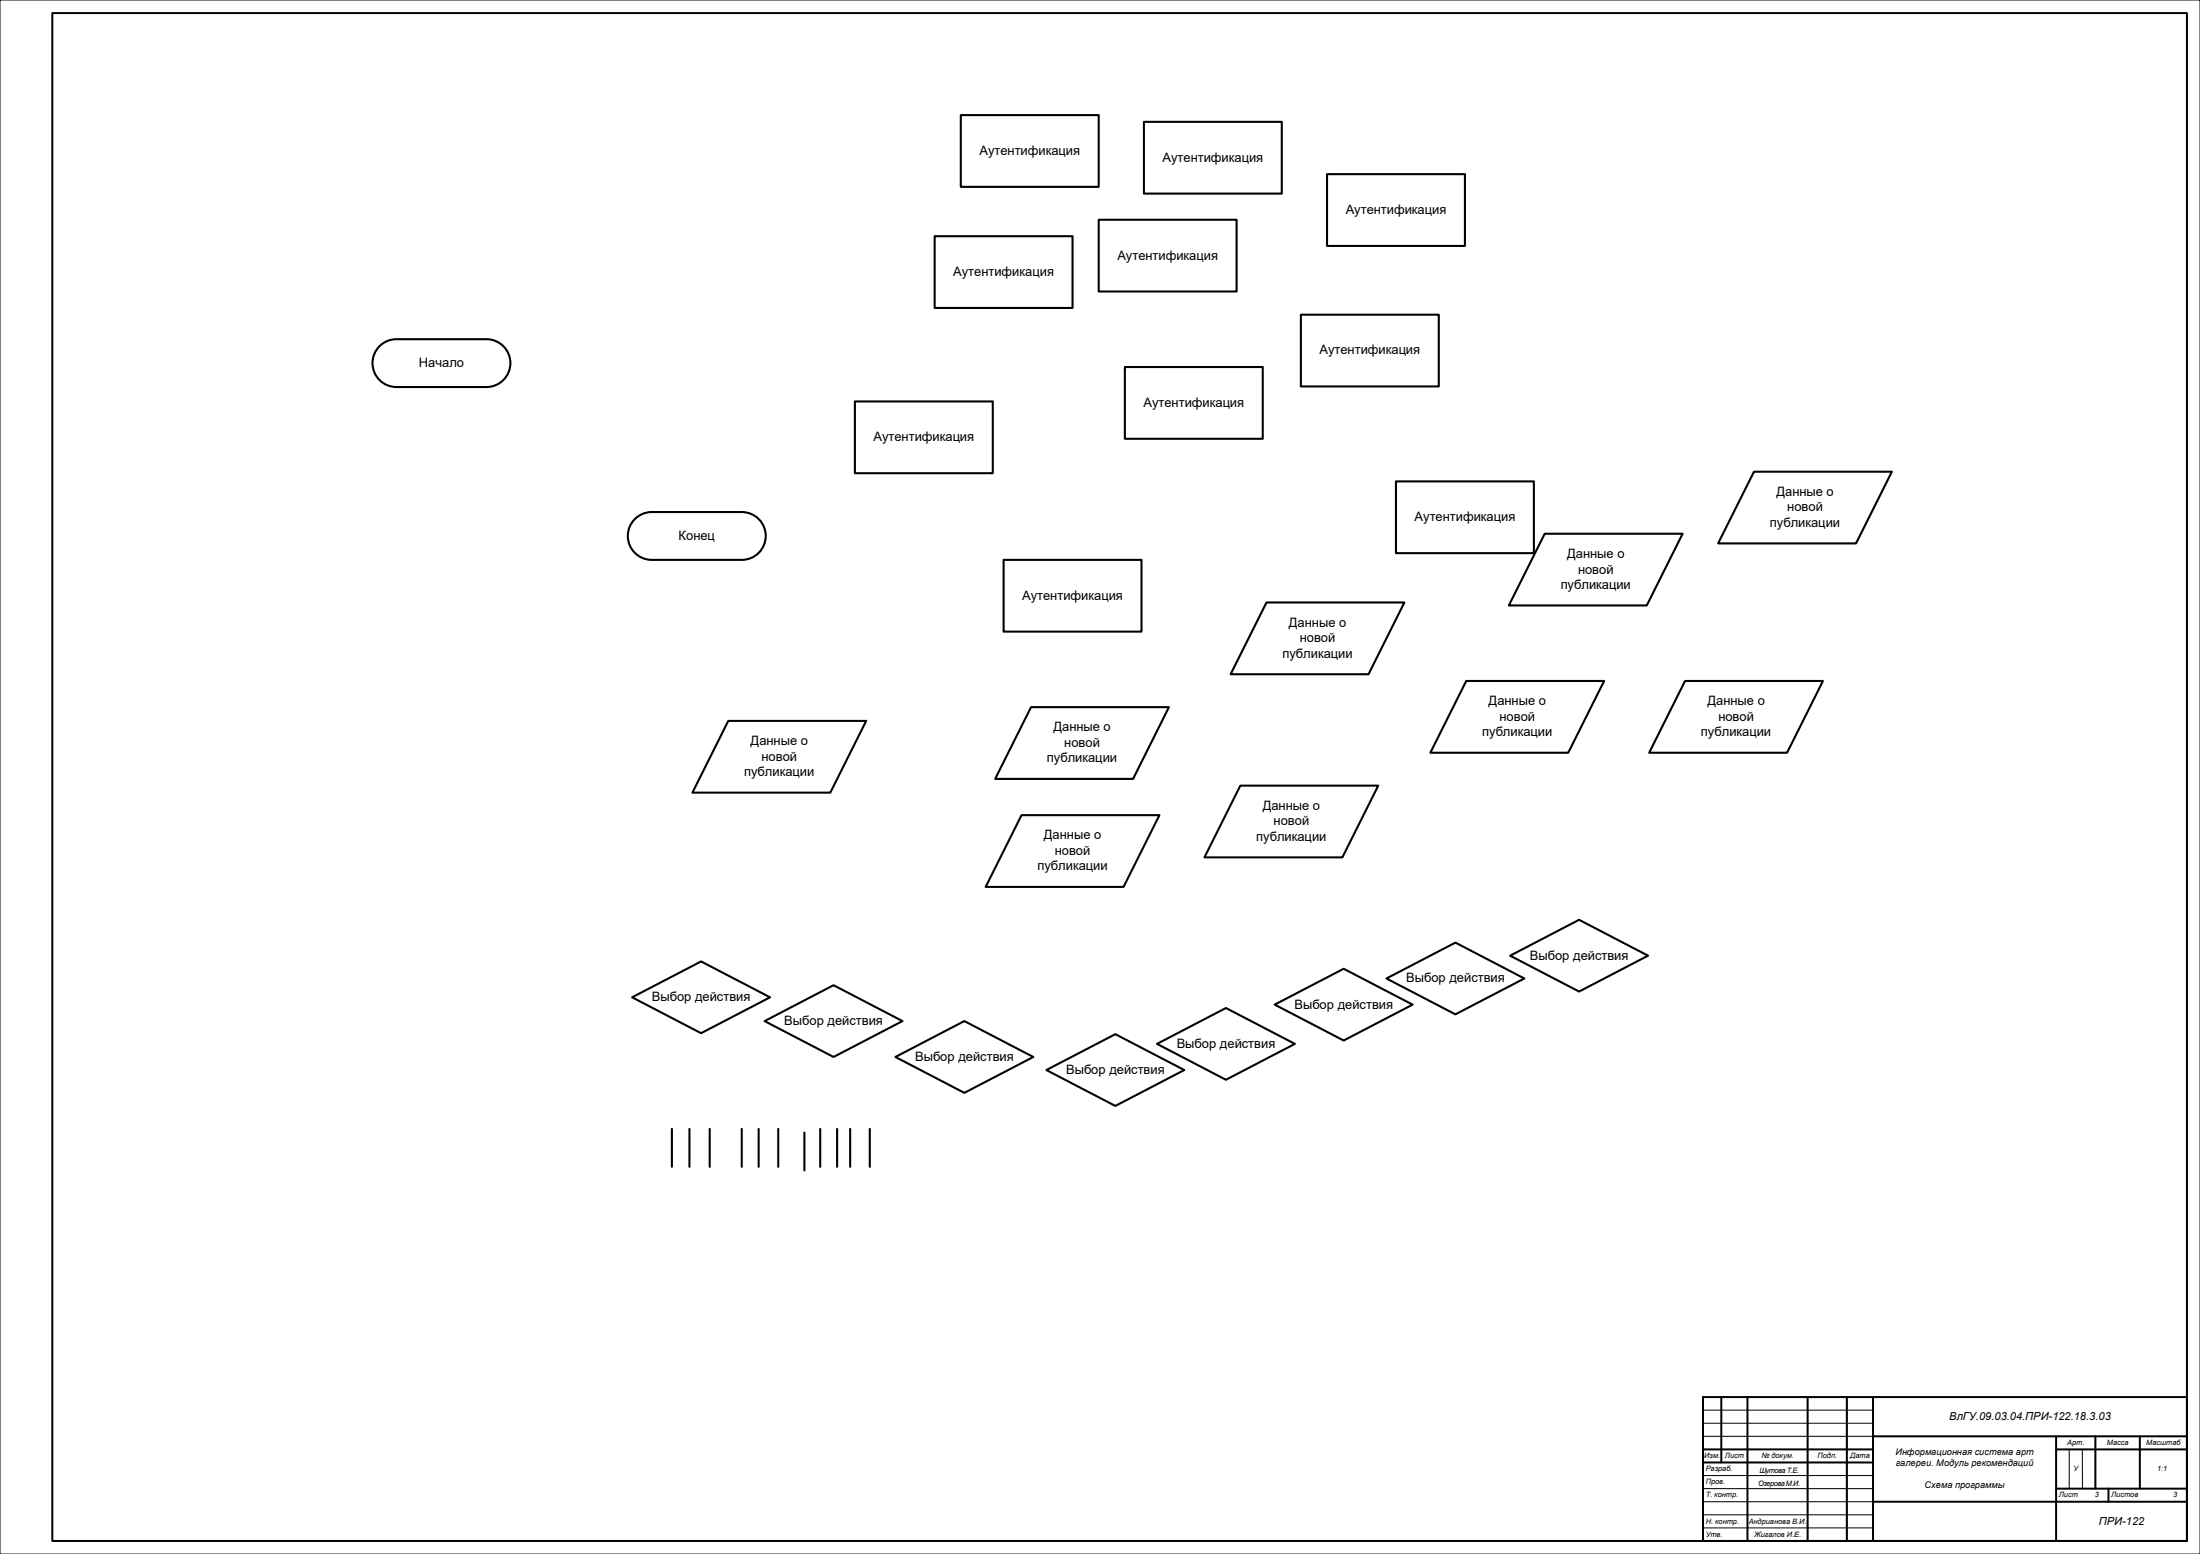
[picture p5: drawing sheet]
<svg xmlns="http://www.w3.org/2000/svg" width="841mm" height="594mm" viewBox="0 0 841 594" stroke-linecap="round" stroke-linejoin="round" font-family="sans-serif">
<path d="M0 0h841v594h-841zM651 539h65M651 544h65M651 549h65M791 554v15M796 554l.1 15M651 579h65M651 574h65M651 569h65M651 564h65M651 584h65" fill="none" stroke="#000" stroke-width=".38"/>
<g fill="none" stroke="#000" stroke-width=".76">
<path d="M20 5h816v584h-816zM651 534h185v55h-185zM658 534v25M668 534v55M691 534v55M706 534v55M716 534v55M651 554h65M651 559h65M716 549h120M786 554h50M786 549v40"/>
<path d="M801 549v20M818 549v20M716 574h120M786 569h50M806 569v5"/>
</g>
<path d="M145.1 132.3a9.1 9.1 0 0 1 6.4-2.7h34.5a9.1 9.1 0 0 1 9.1 9.2 9.1 9.1 0 0 1-9.1 9.1h-34.5a9.1 9.1 0 0 1-8.4-5.6 9.1 9.1 0 0 1 2-10z" fill-rule="evenodd" fill="#fff"/>
<path d="M145.1 132.3a9.1 9.1 0 0 1 6.4-2.7h34.5a9.1 9.1 0 0 1 9.1 9.2 9.1 9.1 0 0 1-9.1 9.1h-34.5a9.1 9.1 0 0 1-8.4-5.6 9.1 9.1 0 0 1 2-10z" fill="none" stroke="#000" stroke-width=".79"/>
<path d="M242.7 198.4a9.1 9.1 0 0 1 6.4-2.7h34.5a9.1 9.1 0 0 1 9.1 9.2 9.1 9.1 0 0 1-9.1 9.1h-34.5a9.1 9.1 0 0 1-8.4-5.6 9.1 9.1 0 0 1 2-10z" fill-rule="evenodd" fill="#fff"/>
<path d="M242.7 198.4a9.1 9.1 0 0 1 6.4-2.7h34.5a9.1 9.1 0 0 1 9.1 9.2 9.1 9.1 0 0 1-9.1 9.1h-34.5a9.1 9.1 0 0 1-8.4-5.6 9.1 9.1 0 0 1 2-10z" fill="none" stroke="#000" stroke-width=".79"/>
<path d="M326.8 153.4h52.7v27.5h-52.7z" fill-rule="evenodd" fill="#fff"/>
<path d="M326.8 153.4h52.7v27.5h-52.7z" fill="none" stroke="#000" stroke-width=".79"/>
<path d="M383.6 214h52.8v27.4h-52.8z" fill-rule="evenodd" fill="#fff"/>
<path d="M383.6 214h52.8v27.4h-52.8z" fill="none" stroke="#000" stroke-width=".79"/>
<path d="M430 140.3h52.7v27.4h-52.7z" fill-rule="evenodd" fill="#fff"/>
<path d="M430 140.3h52.7v27.4h-52.7z" fill="none" stroke="#000" stroke-width=".79"/>
<path d="M357.3 90.3h52.7v27.4h-52.7z" fill-rule="evenodd" fill="#fff"/>
<path d="M357.3 90.3h52.7v27.4h-52.7z" fill="none" stroke="#000" stroke-width=".79"/>
<path d="M420 84h52.7v27.4h-52.7z" fill-rule="evenodd" fill="#fff"/>
<path d="M420 84h52.7v27.4h-52.7z" fill="none" stroke="#000" stroke-width=".79"/>
<path d="M367.3 44h52.7v27.4h-52.7z" fill-rule="evenodd" fill="#fff"/>
<path d="M367.3 44h52.7v27.4h-52.7z" fill="none" stroke="#000" stroke-width=".79"/>
<path d="M437.3 46.6h52.7v27.4h-52.7z" fill-rule="evenodd" fill="#fff"/>
<path d="M437.3 46.6h52.7v27.4h-52.7z" fill="none" stroke="#000" stroke-width=".79"/>
<path d="M507.3 66.6h52.7v27.4h-52.7z" fill-rule="evenodd" fill="#fff"/>
<path d="M507.3 66.6h52.7v27.4h-52.7z" fill="none" stroke="#000" stroke-width=".79"/>
<path d="M497.3 120.3h52.7v27.4h-52.7z" fill-rule="evenodd" fill="#fff"/>
<path d="M497.3 120.3h52.7v27.4h-52.7z" fill="none" stroke="#000" stroke-width=".79"/>
<path d="M533.6 184h52.8v27.4h-52.8z" fill-rule="evenodd" fill="#fff"/>
<path d="M533.6 184h52.8v27.4h-52.8z" fill="none" stroke="#000" stroke-width=".79"/>
<path d="M278.4 275.6h52.7l-13.7 27.4h-52.7z" fill-rule="evenodd" fill="#fff"/>
<path d="M278.4 275.6h52.7l-13.7 27.4h-52.7z" fill="none" stroke="#000" stroke-width=".79"/>
<path d="M394.1 270.3h52.8l-13.8 27.4h-52.7z" fill-rule="evenodd" fill="#fff"/>
<path d="M394.1 270.3h52.8l-13.8 27.4h-52.7z" fill="none" stroke="#000" stroke-width=".79"/>
<path d="M474.1 300.3h52.8l-13.8 27.4h-52.7z" fill-rule="evenodd" fill="#fff"/>
<path d="M474.1 300.3h52.8l-13.8 27.4h-52.7z" fill="none" stroke="#000" stroke-width=".79"/>
<path d="M484.1 230.3h52.8l-13.8 27.4h-52.7z" fill-rule="evenodd" fill="#fff"/>
<path d="M484.1 230.3h52.8l-13.8 27.4h-52.7z" fill="none" stroke="#000" stroke-width=".79"/>
<path d="M560.5 260.3h52.7l-13.7 27.4h-52.7z" fill-rule="evenodd" fill="#fff"/>
<path d="M560.5 260.3h52.7l-13.7 27.4h-52.7z" fill="none" stroke="#000" stroke-width=".79"/>
<path d="M590.5 204h52.7l-13.7 27.4h-52.7z" fill-rule="evenodd" fill="#fff"/>
<path d="M590.5 204h52.7l-13.7 27.4h-52.7z" fill="none" stroke="#000" stroke-width=".79"/>
<path d="M644.1 260.3h52.8l-13.8 27.4h-52.7z" fill-rule="evenodd" fill="#fff"/>
<path d="M644.1 260.3h52.8l-13.8 27.4h-52.7z" fill="none" stroke="#000" stroke-width=".79"/>
<path d="M670.5 180.3h52.7l-13.7 27.4h-52.7z" fill-rule="evenodd" fill="#fff"/>
<path d="M670.5 180.3h52.7l-13.7 27.4h-52.7z" fill="none" stroke="#000" stroke-width=".79"/>
<path d="M390.5 311.6h52.7l-13.7 27.4h-52.7z" fill-rule="evenodd" fill="#fff"/>
<path d="M390.5 311.6h52.7l-13.7 27.4h-52.7z" fill="none" stroke="#000" stroke-width=".79"/>
<path d="M241.6 381.2l26.4-13.7 26.4 13.7-26.4 13.7z" fill-rule="evenodd" fill="#fff"/>
<path d="M241.6 381.2l26.4-13.7 26.4 13.7-26.4 13.7z" fill="none" stroke="#000" stroke-width=".79"/>
<path d="M292.3 390.3l26.3-13.7 26.4 13.7-26.4 13.7z" fill-rule="evenodd" fill="#fff"/>
<path d="M292.3 390.3l26.3-13.7 26.4 13.7-26.4 13.7z" fill="none" stroke="#000" stroke-width=".79"/>
<path d="M342.3 404l26.3-13.7 26.4 13.7-26.4 13.7z" fill-rule="evenodd" fill="#fff"/>
<path d="M342.3 404l26.3-13.7 26.4 13.7-26.4 13.7z" fill="none" stroke="#000" stroke-width=".79"/>
<path d="M400 409l26.4-13.7 26.3 13.7-26.3 13.7z" fill-rule="evenodd" fill="#fff"/>
<path d="M400 409l26.4-13.7 26.3 13.7-26.3 13.7z" fill="none" stroke="#000" stroke-width=".79"/>
<path d="M442.3 399l26.3-13.7 26.4 13.7-26.4 13.7z" fill-rule="evenodd" fill="#fff"/>
<path d="M442.3 399l26.3-13.7 26.4 13.7-26.4 13.7z" fill="none" stroke="#000" stroke-width=".79"/>
<path d="M487.3 384l26.3-13.7 26.4 13.7-26.4 13.7z" fill-rule="evenodd" fill="#fff"/>
<path d="M487.3 384l26.3-13.7 26.4 13.7-26.4 13.7z" fill="none" stroke="#000" stroke-width=".79"/>
<path d="M530 374l26.4-13.7 26.3 13.7-26.3 13.7z" fill-rule="evenodd" fill="#fff"/>
<path d="M530 374l26.4-13.7 26.3 13.7-26.3 13.7z" fill="none" stroke="#000" stroke-width=".79"/>
<path d="M577.3 365.3l26.3-13.7 26.4 13.7-26.4 13.7z" fill-rule="evenodd" fill="#fff"/>
<path d="M577.3 365.3l26.3-13.7 26.4 13.7-26.4 13.7zM256.8 431.5v14.5M263.5 431.5v14.5M271.3 431.5v14.5M283.5 431.5v14.5M290 431.5v14.5M297.5 431.5v14.5M307.5 432.9v14.5M313.5 431.5v14.5M320 431.5v14.5M325 431.5v14.5M332.5 431.5v14.5" fill="none" stroke="#000" stroke-width=".79"/>
<g font-size="5">
<text x="374.4" y="59.2">Аутентификация</text>
<text x="444.4" y="61.8">Аутентификация</text>
<text x="514.4" y="81.8">Аутентификация</text>
<text x="427.1" y="99.2">Аутентификация</text>
<text x="364.4" y="105.5">Аутентификация</text>
<text x="504.4" y="135.5">Аутентификация</text>
<text x="160.1" y="140.3">Начало</text>
<text x="437.1" y="155.5">Аутентификация</text>
<text x="333.9" y="168.6">Аутентификация</text>
<text x="679.1" y="189.6">Данные о</text>
<text x="683.2" y="195.5">новой</text>
<text x="540.8" y="199.2">Аутентификация</text>
<text x="676.6" y="201.4">публикации</text>
<text x="259.4" y="206.4">Конец</text>
<text x="599.1" y="213.3">Данные о</text>
<text x="603.2" y="219.2">новой</text>
<text x="596.6" y="225.1">публикации</text>
<text x="390.8" y="229.2">Аутентификация</text>
<text x="492.7" y="239.6">Данные о</text>
<text x="496.9" y="245.5">новой</text>
<text x="490.2" y="251.4">публикации</text>
<text x="569" y="269.6">Данные о</text>
<text x="652.7" y="269.6">Данные о</text>
<text x="573.2" y="275.5">новой</text>
<text x="656.9" y="275.5">новой</text>
<text x="402.7" y="279.6">Данные о</text>
<text x="566.6" y="281.4">публикации</text>
<text x="650.2" y="281.4">публикации</text>
<text x="286.9" y="284.8">Данные о</text>
<text x="406.9" y="285.5">новой</text>
<text x="291.1" y="290.8">новой</text>
<text x="400.2" y="291.4">публикации</text>
<text x="284.5" y="296.7">публикации</text>
<text x="482.7" y="309.6">Данные о</text>
<text x="486.9" y="315.5">новой</text>
<text x="399" y="320.9">Данные о</text>
<text x="480.2" y="321.4">публикации</text>
<text x="403.2" y="326.8">новой</text>
<text x="396.6" y="332.7">публикации</text>
<text x="584.8" y="366.8">Выбор действия</text>
<text x="537.5" y="375.5">Выбор действия</text>
<text x="249.2" y="382.7">Выбор действия</text>
<text x="494.8" y="385.5">Выбор действия</text>
<text x="299.8" y="391.8">Выбор действия</text>
<text x="449.8" y="400.5">Выбор действия</text>
<text x="349.8" y="405.5">Выбор действия</text>
<text x="407.5" y="410.5">Выбор действия</text>
</g>
<g font-size="4.2">
<text x="745.2" y="542.8">ВлГУ.09.03.04.ПРИ-122.18.3.03</text>
<text x="802.3" y="582.8">ПРИ-122</text>
</g>
<g font-size="3.5">
<text x="724.5" y="556.2">Информационная система арт</text>
<text x="724.7" y="560.5">галереи. Модуль рекомендаций</text>
<text x="735.7" y="568.9">Схема программы</text>
</g>
<g font-size="2.8">
<text x="651.5" y="557.4">Изм.</text>
<text x="659.4" y="557.4">Лист</text>
<text x="673.3" y="557.4">№ докум.</text>
<text x="694.8" y="557.4">Подп.</text>
<text x="707.3" y="557.4">Дата</text>
<text x="790.2" y="552.4">Арт.</text>
<text x="805.4" y="552.4">Масса</text>
<text x="820.4" y="552.4">Масштаб</text>
<text x="652" y="562.4">Разраб.</text>
<text x="672.5" y="562.9">Шутова Т.Е.</text>
<text x="792.6" y="562.4">У</text>
<text x="824.6" y="562.4">1:1</text>
<text x="652" y="567.4">Пров.</text>
<text x="672.1" y="567.9">Озерова М.И.</text>
<text x="652" y="572.4">Т. контр.</text>
<text x="787" y="572.4">Лист</text>
<text x="800.8" y="572.4">3</text>
<text x="807" y="572.4">Листов</text>
<text x="830.8" y="572.4">3</text>
<text x="652" y="582.4">Н. контр.</text>
<text x="652" y="587.4">Утв.</text>
<text x="668.5" y="582.4">Андрианова В.И.</text>
<text x="670.5" y="587.4">Жигалов И.Е.</text>
</g>
</svg>
